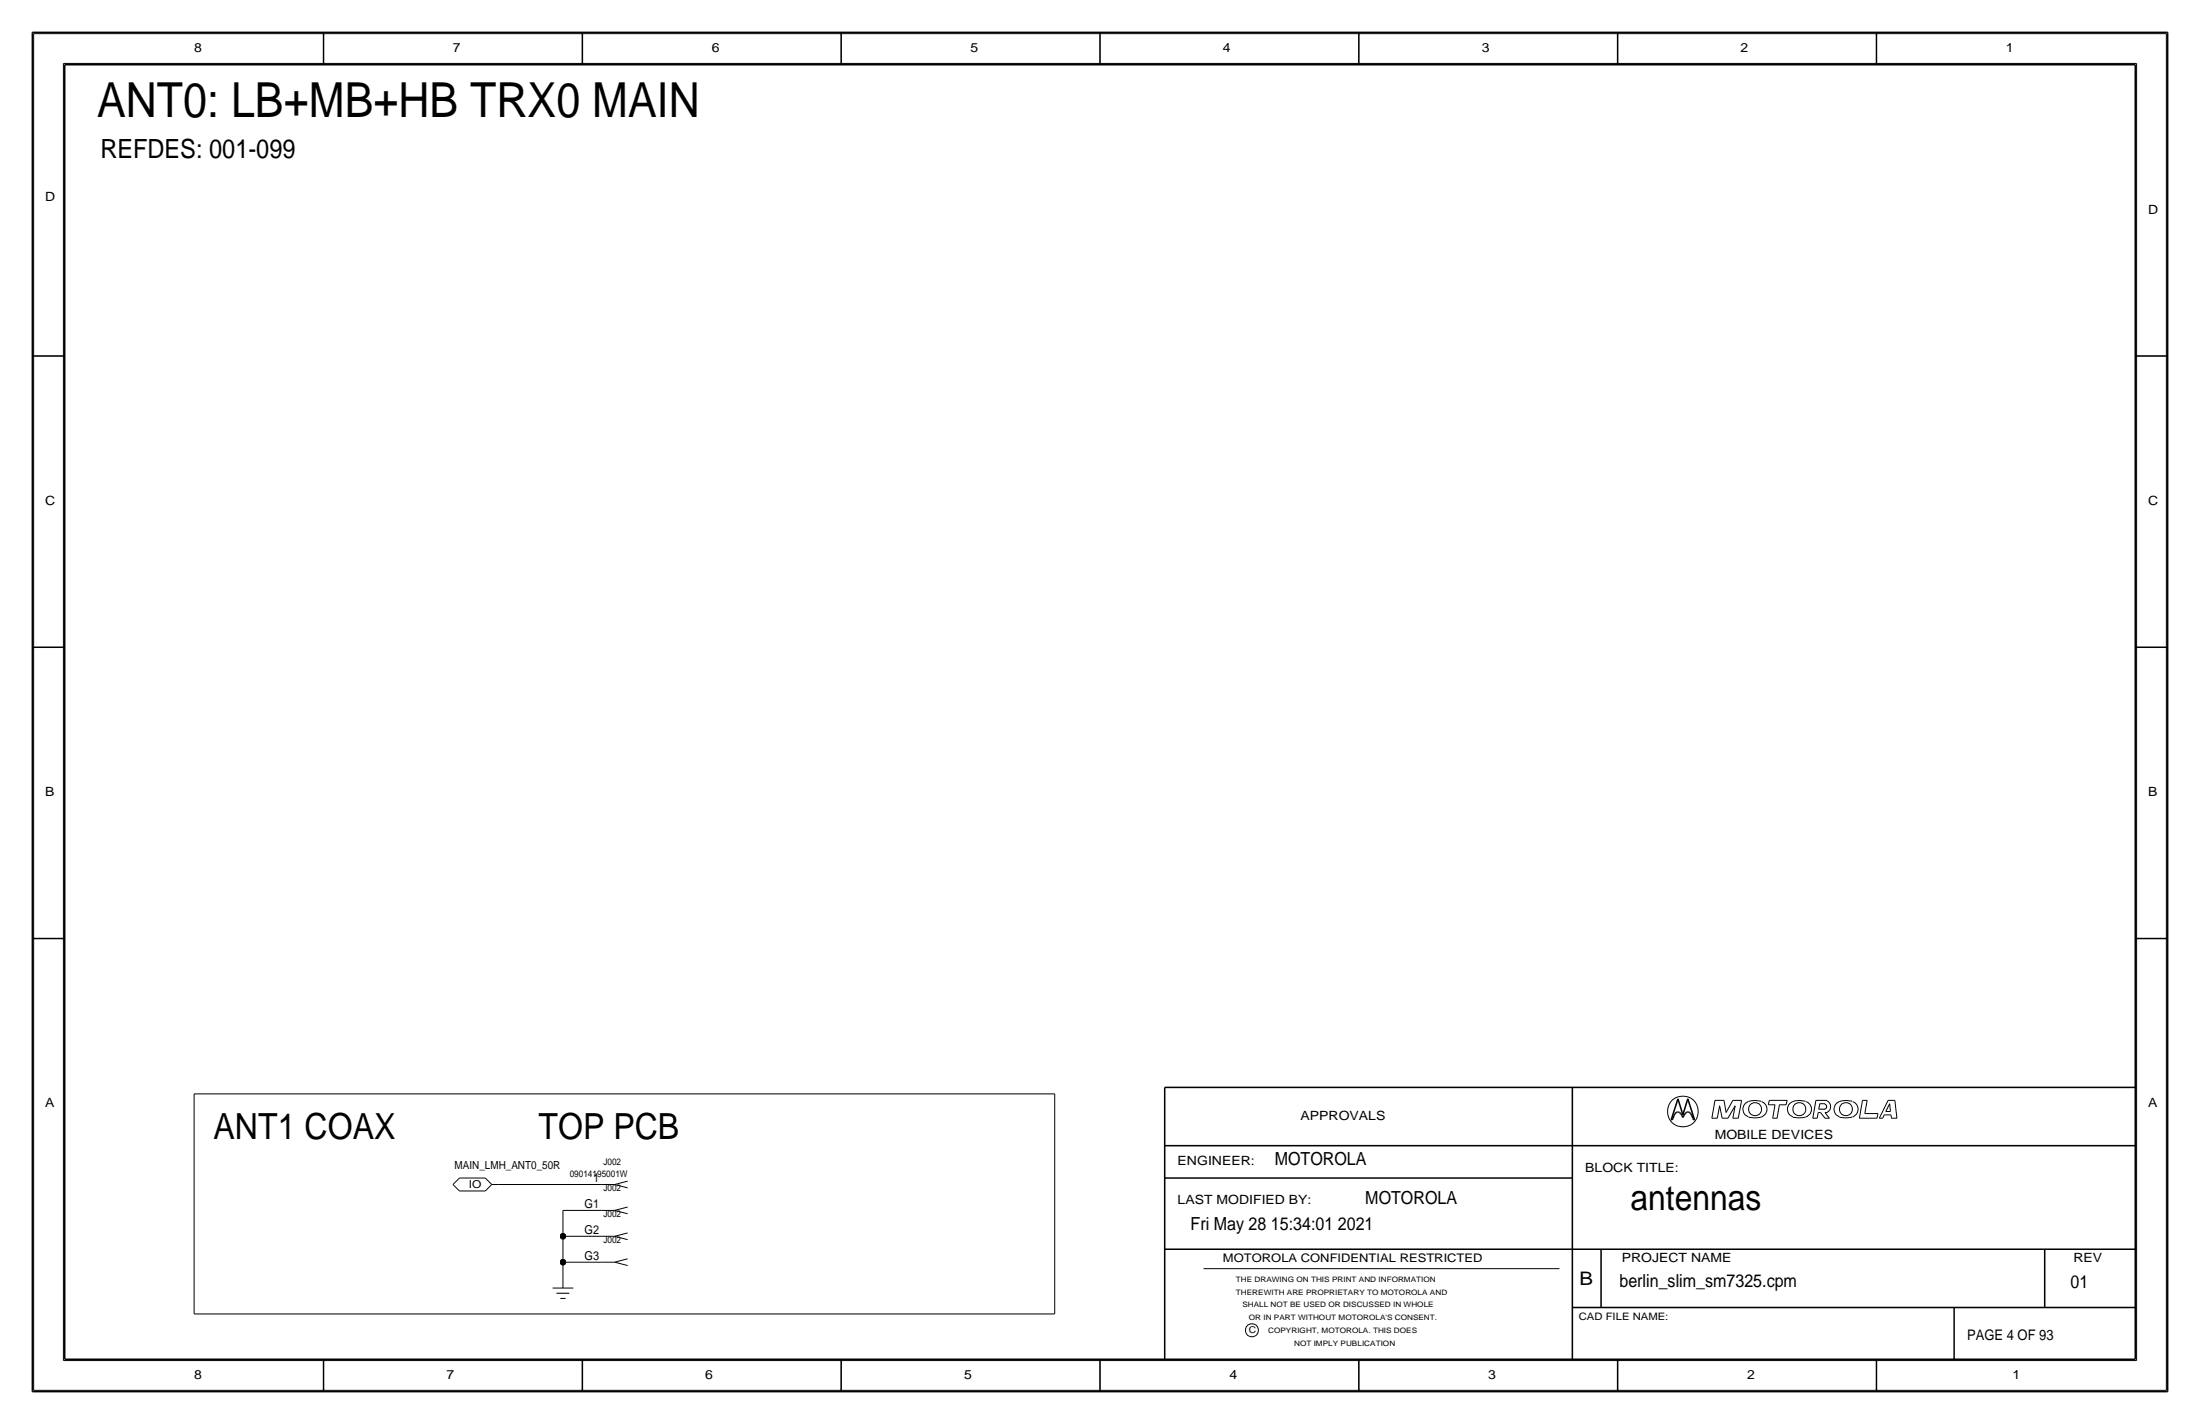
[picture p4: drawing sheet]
<svg xmlns="http://www.w3.org/2000/svg" width="432mm" height="279mm" viewBox="0 0 432 279" stroke-linecap="round" stroke-linejoin="round" font-family="sans-serif">
<g fill="none" stroke="#000" stroke-width=".2">
<path d="M6.6 6.6h418.6zM6.6 6.6v266.2zM12.4 12.4v254.6zM12.4 12.4h407zM419.4 12.4v254.6zM425.2 6.6v266.2zM38.1 214.6h168.9zM38.1 214.6v43.2zM207 214.6v43.2zM336 219.4h1.1zM336.6 215.9h1.8zM336.6 215.9l-.6 3.5z"/>
<path d="M337.5 217l-.4 2.4zM337.5 217l.5 2.4zM338 219.4h1.1zM338.4 215.9l.4 2.4zM340.1 219.4h1.1zM340.1 215.9h1.7zM340.1 215.9l-1.3 2.4zM340.6 217l-1.5 2.4zM340.6 217l-.5 2.4zM341.8 215.9l-.6 3.5zM343.1 216.2a1.6 1.6 0 0 0-1 1.5 1.6 1.6 0 0 0 1.1 1.5M345.7 216.1h-.2a4 4 0 0 0-2.3 .1"/>
<path d="M345.7 216.2a1.59 1.59 0 0 1 1.1 1.5 1.59 1.59 0 0 1-1.1 1.5l-1.4 .1-1.1-.1M347.1 216.8h1.3zM347.3 215.9l-.2 .9zM347.3 215.9h3.5zM347.9 219.4h.9zM348.4 216.8l-.5 2.6zM349.2 216.8l-.4 2.6zM349.2 216.8h1.4zM350.8 215.9l-.2 .9zM354.4 216.1a3.1 3.1 0 0 0-3.3 .7 1.62 1.62 0 0 0 .8 2.4M354.4 219.2l-1.4 .1-1.1-.1M354.5 216.2a1.59 1.59 0 0 1 1 1.5 1.59 1.59 0 0 1-1 1.5"/>
<path d="M355.8 219.4h.9zM356.4 215.9l-.6 3.5zM356.4 215.9h2.2zM356.9 218.3l-.2 1.1zM356.9 218.3h.4zM357 217.6h1.2zM357.2 216.6l-.2 1zM357.2 216.6h1zM357.3 218.3l.9 1.1zM358.1 216.7a.5 .5 0 0 1 .4 .4 .5 .5 0 0 1-.4 .5M358.2 219.4h.9zM358.2 218.3l.9 1.1z"/>
<path d="M358.2 218.3h.4zM358.5 216a1.24 1.24 0 0 1 .8 1.1 1.24 1.24 0 0 1-.8 1.2M363.5 216.1a3.1 3.1 0 0 0-3.3 .7 1.62 1.62 0 0 0 .8 2.4M363.6 219.2l-1.4 .1-1.2-.1M363.6 216.2a1.59 1.59 0 0 1 1.1 1.5 1.59 1.59 0 0 1-1.1 1.5M364.9 219.4h3.5zM365.6 215.9l-.7 3.5zM365.6 215.9h.9zM366 218.5h2.6zM366.5 215.9l-.5 2.6zM368.6 218.5l-.2 .9zM368.9 219.4h.6z"/>
<path d="M369.8 218.7h1.3zM369.8 218.7l-.3 .7zM370.1 218.1h.9zM370.6 215.9l-1.7 3.5zM370.6 215.9h1.3zM370.9 216.6l-.8 1.5zM370.9 216.6l.1 1.5zM371.1 218.7l.1 .7zM371.2 219.4h1.1zM371.9 215.9l.4 3.5zM88.9 232.4l1.3 1.3zM90.2 233.7h5z"/>
<path d="M90.2 231.1h5zM90.2 231.1l-1.3 1.3zM95.2 231.1l1.3 1.3zM96.5 232.4h1.3zM96.5 232.4l-1.2 1.3zM97.8 232.4h20.3zM110.5 237.5h7.6zM110.5 237.5v5.1zM118.1 237.5h2.5zM118.1 232.4h2.5zM120.6 237.5l2.6 .7zM120.6 237.5l2.6-.7z"/>
<path d="M120.6 232.4l2.6 .7zM120.6 232.4l2.6-.7zM38.1 257.8h168.9zM108.5 252.7h4zM109.2 253.7h2.6zM110 254.8h1zM110.5 242.6h7.6zM110.5 242.6v5zM110.5 247.6h7.6zM110.5 247.6v2.6zM110.5 250.2v2.5zM118.1 247.6h2.5z"/>
<path d="M118.1 242.6h2.5zM120.6 247.6l2.6 .7zM120.6 247.6l2.6-.6zM120.6 242.6l2.6 .6zM120.6 242.6l2.6-.7zM236.2 248.9h69.9zM6.6 272.8h418.6zM12.4 267h407z"/>
<circle cx="330.3" cy="218.1" r="3"/>
<circle cx="344.5" cy="217.6" r="1.28"/>
<circle cx="353.2" cy="217.6" r="1.28"/>
<circle cx="362.3" cy="217.6" r="1.28"/>
<circle cx="245.7" cy="261" r="1.28"/>
</g>
<g fill="#000" stroke="#000" stroke-width=".2">
<circle cx="110.5" cy="247.6" r=".56"/>
<circle cx="110.5" cy="242.6" r=".56"/>
</g>
<g fill="none" stroke="#000" stroke-width=".3">
<path d="M6.3 6.4v266.7zM6.4 6.4h419zM12.7 12.7h406.4zM12.7 12.7v254zM63.5 6.4v6.3zM114.3 6.4v6.3zM165.1 6.4v6.3zM215.9 6.3v6.4zM266.7 6.4v6.3zM317.5 6.4v6.3zM368.3 6.4v6.3zM419.1 12.7v254z"/>
<path d="M425.4 6.4v266.7zM6.3 69.8h6.4zM419.1 69.8h6.3zM6.3 127h6.4zM419.1 127h6.3zM6.3 184.1h6.4zM419.1 184.1h6.3zM228.6 213.4v53.3zM228.6 213.4h190.5zM308.6 213.4v53.3zM328 219.7h.2zM328.4 219.4l-.2 .3z"/>
<path d="M328.6 218.8l-.2 .6zM328.8 218.5l-.2 .3zM329 218.3l.2-.1zM329 218.3l-.2 .2zM329.2 218.2h.2zM329.3 215.6l-1.3 4.1zM329.3 215.6l1 3.1zM329.4 218.2l.2 .1zM329.6 218.3l.3 .2zM329.9 218.5l.2 .3zM330.1 218.8l.2 .5zM330.5 218.8l-.2 .5z"/>
<path d="M330.8 218.5l-.3 .3zM331 218.3l-.2 .2zM331 218.3l.2-.1zM331.2 218.2h.2zM331.3 215.6l1.3 4.1zM331.3 215.6l-1 3.1zM331.4 218.2l.2 .1zM331.6 218.3l.2 .2zM331.8 218.5l.2 .3zM332 218.8l.3 .6zM332.3 219.4l.1 .3zM332.4 219.7h.2z"/>
<path d="M228.6 231.1h80zM228.6 224.8h190.5zM228.6 245.1h190.5zM308.6 256.5h110.5zM314.2 245.1v11.4zM383.5 256.5v10.2zM401.3 245.1v11.4zM6.4 273h419zM12.7 266.7h406.4zM63.5 266.7v6.4zM114.3 266.7v6.4zM165.1 266.7v6.4z"/>
<path d="M215.9 266.7v6.3zM266.7 266.7v6.4zM317.5 266.7v6.4zM368.3 266.7v6.4z"/>
</g>
<text font-size="9.5" x="19" y="22.9">ANT0: LB+MB+HB TRX0 MAIN</text>
<g font-size="7.1">
<text x="41.9" y="223.5">ANT1 COAX</text>
<text x="105.7" y="223.5">TOP PCB</text>
</g>
<text font-size="7" x="320" y="237.5">antennas</text>
<text font-size="5.2" x="19.7" y="31">REFDES: 001-099</text>
<text font-size="3.7" x="310" y="252.1">B</text>
<g font-size="3.5">
<text x="250.2" y="228.6">MOTOROLA</text>
<text x="268" y="236.2">MOTOROLA</text>
<text x="233.7" y="241.3">Fri May 28 15:34:01 2021</text>
<text x="317.9" y="252.6">berlin_slim_sm7325.cpm</text>
<text x="406.4" y="252.7">01</text>
</g>
<text font-size="2.9" x="386.1" y="262.9">PAGE 4 OF 93</text>
<g font-size="2.5">
<text x="38.1" y="10.2">8</text>
<text x="88.9" y="10.2">7</text>
<text x="139.7" y="10.2">6</text>
<text x="190.5" y="10.2">5</text>
<text x="240" y="10.2">4</text>
<text x="290.8" y="10.2">3</text>
<text x="341.6" y="10.2">2</text>
<text x="393.7" y="10.2">1</text>
<text x="8.9" y="39.4">D</text>
<text x="421.6" y="41.9">D</text>
<text x="8.9" y="99.1">C</text>
<text x="421.6" y="99.1">C</text>
<text x="8.9" y="156.2">B</text>
<text x="421.6" y="156.2">B</text>
<text x="8.9" y="217.2">A</text>
<text x="255.3" y="219.7">APPROVALS</text>
<text x="421.6" y="217.2">A</text>
<text x="336.5" y="223.5">MOBILE DEVICES</text>
<text x="231.1" y="228.6">ENGINEER:</text>
<text x="311.1" y="229.9">BLOCK TITLE:</text>
<text x="231.1" y="236.2">LAST MODIFIED BY:</text>
<text x="318.3" y="247.5">PROJECT NAME</text>
<text x="407" y="247.6">REV</text>
<text x="38.1" y="270.5">8</text>
<text x="87.6" y="270.5">7</text>
<text x="138.4" y="270.5">6</text>
<text x="189.2" y="270.5">5</text>
<text x="241.3" y="270.5">4</text>
<text x="292.1" y="270.5">3</text>
<text x="342.9" y="270.5">2</text>
<text x="395" y="270.5">1</text>
</g>
<g font-size="2.4">
<text x="116.4" y="231.9">1</text>
<text x="114.7" y="237">G1</text>
<text x="114.7" y="242.1">G2</text>
<text x="114.7" y="247.1">G3</text>
</g>
<text font-size="2.3" x="240" y="247.6">MOTOROLA CONFIDENTIAL RESTRICTED</text>
<text font-size="2.2" x="89.2" y="229.4">MAIN_LMH_ANT0_50R</text>
<text font-size="2.1" x="92" y="233.1">IO</text>
<text font-size="2" x="309.9" y="259.1">CAD FILE NAME:</text>
<g font-size="1.8">
<text x="111.8" y="230.9">09014195001W</text>
<text x="118.4" y="228.6">J002</text>
<text x="118.4" y="233.7">J002</text>
<text x="118.4" y="238.8">J002</text>
<text x="118.4" y="243.8">J002</text>
<text x="245.1" y="261.6">C</text>
</g>
<g font-size="1.5">
<text x="242.6" y="251.5">THE DRAWING ON THIS PRINT AND INFORMATION</text>
<text x="242.6" y="254">THEREWITH ARE PROPRIETARY TO MOTOROLA AND</text>
<text x="243.8" y="256.5">SHALL NOT BE USED OR DISCUSSED IN WHOLE</text>
<text x="245.1" y="259.1">OR IN PART WITHOUT MOTOROLA'S CONSENT.</text>
<text x="248.9" y="261.6">COPYRIGHT, MOTOROLA. THIS DOES</text>
<text x="254" y="264.2">NOT IMPLY PUBLICATION</text>
</g>
</svg>
